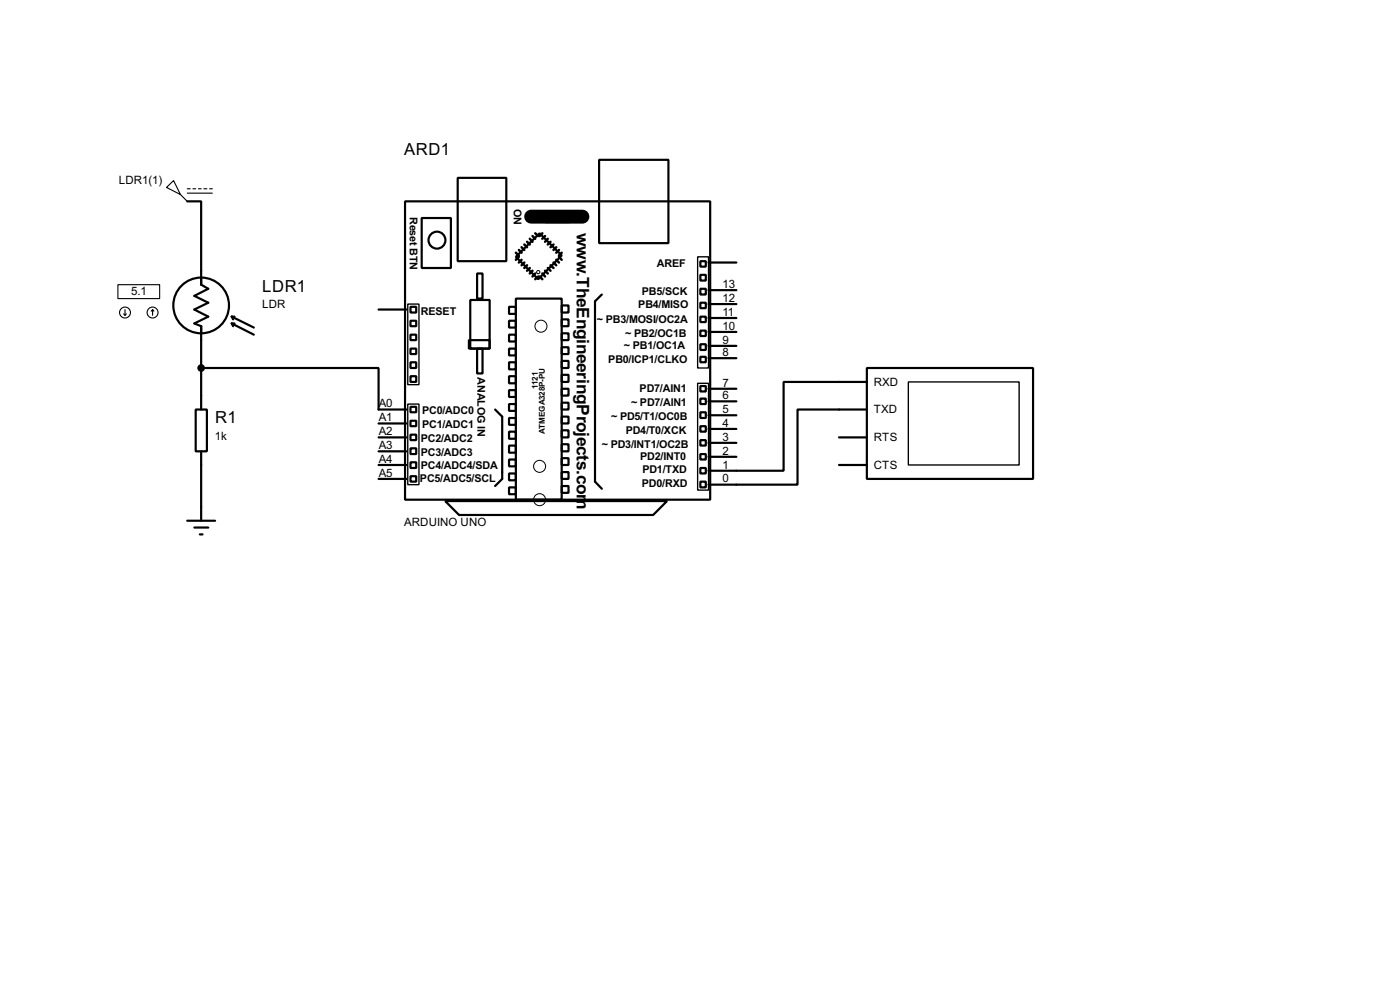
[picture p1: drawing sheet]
<svg xmlns="http://www.w3.org/2000/svg" width="256mm" height="180mm" viewBox="0 0 256 180" stroke-linecap="round" stroke-linejoin="round" font-family="sans-serif">
<g fill="none" stroke="#000" stroke-width=".4">
<path d="M34.3 36.9h2.6v15.2l1.3 .8-2.6 1.3 2.6 1.2-2.6 1.3 2.6 1.3-2.6 1.2 1.3 .5v15.3M74.2 36.9h55.9v54.6h-55.9zM77.3 39.9h5.3v9.2h-5.3zM83.9 32.6h8.9v15.2h-8.9zM99.9 38.7h4.5v2h-4.5zM109.8 29.3h12.7v15.2h-12.7zM42.5 59.2l4 2.1M42.5 59.2l.2 .5M42.5 59.2h.5M42.5 58l4 2M42.5 58l.2 .5M42.5 58h.5"/>
<path d="M69.4 56.7h5.1M75.2 58.7h1.1v1h-1.1zM75.2 56.2h1.1v1h-1.1zM86.2 54.9h3.5v8.9h-3.5zM87.4 50.1h1v4.6h-1zM93.3 56.2h1.2v1.3h-1.2zM93.3 58.7h1.2v1.3h-1.2zM94.5 54.7h8.4v36.8h-8.4zM94.5 47l4.4-4.3 4 4.1-4.3 4.3zM102.9 55.9h1.3v1.3h-1.3zM102.9 58.5h1.3v1.2h-1.3zM110.3 53.9l-1.3 1.3v33l1.3 1.3"/>
<path d="M128.3 47.8h1v1h-1zM128.3 52.9h1v1h-1zM128.3 55.4h1v1h-1zM128.3 58h1v1h-1zM128.3 50.3h1v1.1h-1zM129.8 58.2h5.1M129.8 55.7h5.1M129.8 53.1h5.1M129.8 48.1h5.1M35.9 75h2v7.6h-2zM36.9 67.4h32.5v7.6h5.1M69.4 77.5h5.1"/>
<path d="M75.2 63.8h1.1v1h-1.1zM75.2 68.9h1.1v1h-1.1zM75.2 66.3h1.1v1.1h-1.1zM75.2 61.3h1.1v1h-1.1zM75.2 74.5h1.1v1h-1.1zM75.2 77h1.1v1h-1.1zM75.2 79.6h1.1v1h-1.1zM85.9 62.3h3.8v1.5h-3.8zM87.4 63.8h1v4.6h-1zM90.7 75l1.3 1.3v11.4l-1.3 1.3M93.3 61.3h1.2v1.2h-1.2zM93.3 63.8h1.2v1.3h-1.2z"/>
<path d="M93.3 66.3h1.2v1.3h-1.2zM93.3 68.9h1.2v1.3h-1.2zM93.3 71.4h1.2v1.3h-1.2zM93.3 74h1.2v1.2h-1.2zM93.3 76.5h1.2v1.3h-1.2zM93.3 79h1.2v1.3h-1.2zM102.9 61h1.3v1.3h-1.3zM102.9 63.6h1.3v1.2h-1.3zM102.9 66.1h1.3v1.3h-1.3zM102.9 68.6h1.3v1.3h-1.3zM102.9 71.2h1.3v1.2h-1.3zM102.9 73.7h1.3v1.3h-1.3z"/>
<path d="M102.9 76.3h1.3v1.2h-1.3zM102.9 78.8h1.3v1.3h-1.3zM128.3 60.5h1v1h-1zM128.3 63h1v1.1h-1zM128.3 65.3h1v1h-1zM128.3 70.7h1v1h-1zM128.3 73h1v1h-1zM128.3 75.5h1v1h-1zM128.3 78h1v1h-1zM129.8 78.5h5.1M129.8 76h5.1M129.8 73.5h5.1"/>
<path d="M129.8 71.2h5.1M129.8 65.6h5.1M129.8 63.3h5.1M129.8 60.8h5.1M158.8 67.4h30.5v20.3h-30.5zM158.8 69.9h-15.2v16.3h-13.8M158.8 75h-12.7v13.7h-16.3M34.3 95.3h5.1M35.6 96.6h2.6M36.6 97.8h.5M36.9 82.6v12.7M69.4 87.7h5.1"/>
<path d="M69.4 85.1h5.1M69.4 82.6h5.1M69.4 80.1h5.1M75.2 82.1h1.1v1h-1.1zM75.2 84.6h1.1v1.1h-1.1zM75.2 87.2h1.1v1h-1.1zM81.6 91.7h40.6l-2.5 2.6h-35.6zM93.3 81.6h1.2v1.3h-1.2zM93.3 84.1h1.2v1.3h-1.2zM93.3 86.7h1.2v1.2h-1.2zM93.3 89.2h1.2v1.3h-1.2zM102.9 81.3h1.3v1.3h-1.3z"/>
<path d="M102.9 83.9h1.3v1.2h-1.3zM102.9 86.4h1.3v1.3h-1.3zM102.9 89h1.3v1.2h-1.3zM128.3 80.6h1v1h-1zM128.3 83.1h1v1h-1zM128.3 85.7h1v1h-1zM128.3 88.2h1v1h-1zM129.8 83.6h5.1M129.8 81.1h5.1M153.7 85.1h5.1M153.7 80.1h5.1"/>
<circle cx="36.8" cy="55.9" r="5.1"/>
<circle cx="80" cy="44" r="1.55"/>
</g>
<path d="M97.3 39.7h9.4" fill="none" stroke="#000" stroke-width="2.6"/>
<g fill="none" stroke="#000" stroke-width=".45">
<path d="M94.5 46.3l.6 .5M95.1 45.8l.5 .5M95.1 47l-.6 .6M95.6 45.3l.5 .5M95.6 47.6l-.5 .5M96.1 44.8l.5 .5M96.1 48.1l-.5 .5M96.6 44.3l.5 .5M96.6 48.6l-.5 .5M97.1 43.7l.5 .6M97.1 49.1l-.5 .5M97.6 43.2l.5 .5"/>
<path d="M97.6 49.6l-.5 .5M98.1 42.7l.5 .5M98.1 50.1l-.5 .5M98.6 50.6l-.5 .5M98.9 50.6l.5 .5M99.4 50.1l.5 .5M99.4 42.7l-.5 .5M99.9 49.6l.5 .5M99.9 43.2l-.5 .5M100.4 49.1l.5 .5M100.4 43.7l-.5 .6M100.9 48.6l.5 .5"/>
<path d="M100.9 44.3l-.5 .5M101.4 48.1l.5 .5M101.4 44.8l-.5 .5M101.9 47.6l.5 .5M101.9 45.3l-.5 .5M102.4 47l.5 .6M102.4 45.8l-.5 .5M102.9 46.3l-.5 .5"/>
</g>
<g fill="none" stroke="#000" stroke-width=".18">
<circle cx="98.6" cy="49.8" r=".3"/>
<circle cx="99.1" cy="59.7" r="1.1"/>
<circle cx="98.8" cy="85.4" r="1.1"/>
<circle cx="98.8" cy="91.5" r="1.1"/>
</g>
<path d="M74.7 55.7h2.1v14.7h-2.1zM127.8 47h2v20.4h-2zM74.7 74h2.1v14.7h-2.1zM127.8 70.2h2v19.5h-2zM166.4 69.9h20.3v15.2h-20.3z" fill="none" stroke="#000" stroke-width=".25"/>
<g fill="none" stroke="#000" stroke-width=".2">
<path d="M30.5 34.3l1.3-1.2 1.3 2.5zM33.1 35.6l1.2 1.3M34.3 34.6h.6M34.3 35.4h4.6M35.4 34.6h.5M36.4 34.6h.5M37.4 34.6h.5M38.4 34.6h.5M21.6 52.1h7.7v2.6h-7.7zM22.7 57.5l.2 .2M22.9 56.7v1M23.2 57.5l-.3 .2"/>
<path d="M28 56.7l-.3 .3M28 56.7l.2 .3M28 56.7v1"/>
<circle cx="22.9" cy="57.2" r="1"/>
<circle cx="27.9" cy="57.2" r="1"/>
</g>
<circle cx="36.8" cy="67.4" r=".5" fill="#000" stroke="#000" stroke-width=".4"/>
<g font-size="3.6">
<text x="105.7" y="42.6" transform="rotate(90 105.7 42.6)">w</text>
<text x="105.7" y="49.9" transform="rotate(90 105.7 49.9)">.TheEngineeringProjects.com</text>
</g>
<g font-size="3.4">
<text x="74.1" y="28.5">ARD1</text>
<text x="48.1" y="53.4">LDR1</text>
<text x="39.4" y="77.5">R1</text>
</g>
<g font-size="2.4">
<text x="21.8" y="33.8">LDR1(1)</text>
<text x="132.4" y="52.7">13</text>
<text x="24.1" y="54">5.1</text>
<text x="48" y="56.4">LDR</text>
<text x="132.4" y="57.8">11</text>
<text x="132.4" y="55.3">12</text>
<text x="132.4" y="65.2">8</text>
<text x="132.4" y="62.9">9</text>
<text x="132.4" y="60.3">10</text>
<text x="132.4" y="70.8">7</text>
<text x="160.1" y="70.6">RXD</text>
<text x="69.4" y="77.1">A1</text>
<text x="69.4" y="74.6">A0</text>
<text x="132.4" y="75.6">5</text>
<text x="132.4" y="73">6</text>
<text x="160.1" y="75.7">TXD</text>
<text x="39.4" y="80.4">1k</text>
<text x="69.4" y="82.2">A3</text>
<text x="69.4" y="79.7">A2</text>
<text x="132.4" y="83.2">2</text>
<text x="132.4" y="80.7">3</text>
<text x="132.4" y="78.1">4</text>
<text x="160.1" y="80.8">RTS</text>
<text x="69.4" y="87.3">A5</text>
<text x="69.4" y="84.7">A4</text>
<text x="132.4" y="88.3">0</text>
<text x="132.4" y="85.7">1</text>
<text x="160.1" y="85.8">CTS</text>
<text x="74" y="96.4">ARDUINO UNO</text>
</g>
<g font-size="2.2">
<text x="75.1" y="39.7" transform="rotate(90 75.1 39.7)">Reset BTN</text>
<text x="94.1" y="38.2" transform="rotate(90 94.1 38.2)">ON</text>
<text x="117.6" y="54">PB5/SCK</text>
<text x="120.3" y="49">AREF</text>
<text x="77.1" y="57.6">RESET</text>
<text x="109.4" y="59.1">~ PB3/MOSI/OC2A</text>
<text x="116.9" y="56.3">PB4/MISO</text>
<text x="114.3" y="64">~ PB1/OC1A</text>
<text x="114.6" y="61.7">~ PB2/OC1B</text>
<text x="87.5" y="69.1" transform="rotate(90 87.5 69.1)">ANALOG IN</text>
<text x="111.4" y="66.5">PB0/ICP1/CLKO</text>
<text x="117.2" y="71.8">PD7/AIN1</text>
<text x="77.3" y="75.8">PC0/ADC0</text>
<text x="112" y="76.9">~ PD5/T1/OC0B</text>
<text x="115.6" y="74.4">~ PD7/AIN1</text>
<text x="77.1" y="83.5">PC3/ADC3</text>
<text x="77.1" y="81">PC2/ADC2</text>
<text x="77.3" y="78.4">PC1/ADC1</text>
<text x="110.3" y="82">~ PD3/INT1/OC2B</text>
<text x="114.6" y="79.4">PD4/T0/XCK</text>
<text x="76.9" y="88.3">PC5/ADC5/SCL</text>
<text x="77.1" y="85.7">PC4/ADC4/SDA</text>
<text x="117.3" y="84.3">PD2/INT0</text>
<text x="117.6" y="89.1">PD0/RXD</text>
<text x="117.7" y="86.6">PD1/TXD</text>
</g>
<g font-size="1.7">
<text x="98.5" y="71.2" transform="rotate(-90 98.5 71.2)">1121</text>
<text x="99.8" y="79.5" transform="rotate(-90 99.8 79.5)">ATMEGA328P-PU</text>
</g>
</svg>
